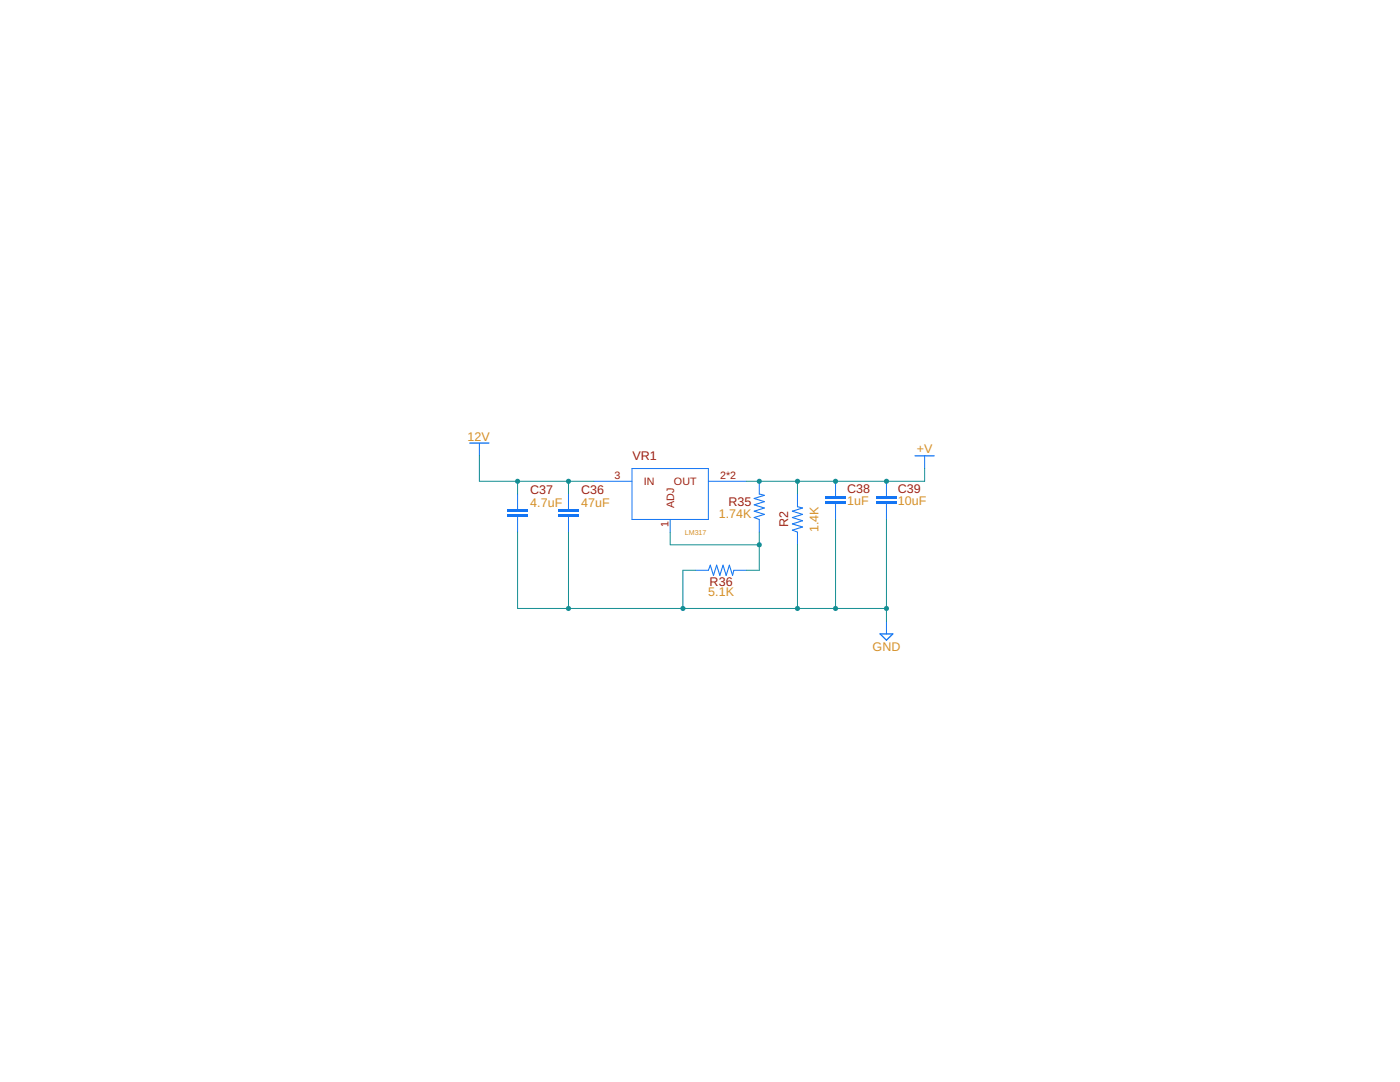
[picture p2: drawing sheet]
<svg xmlns="http://www.w3.org/2000/svg" width="279mm" height="216mm" viewBox="0 0 279 216" stroke-linecap="round" stroke-linejoin="round" font-family="sans-serif">
<path d="M93.8 88.4h3.8" fill="none" stroke="#1375f4" stroke-width=".25"/>
<path d="M95.7 88.4v2.6M118.5 96h7.6M126.1 93.5h15.3v10.2h-15.3zM141.4 96h7.6M151.5 96v2.6M133.8 103.7v2.5M138.8 113.8h2.6M146.5 113.8h2.5M151.5 103.7v2.5" fill="none" stroke="#1375f4" stroke-width=".2"/>
<path d="M151.5 98.6l1 .2-2 .7 2 .6-2 .6 2 .7-2 .6 2 .6-2 .7 1 .4M141.4 113.8l.4-1 .6 2 .6-2 .7 2 .6-2 .6 2 .7-2 .6 2 .3-1" fill="none" stroke="#1375f4" stroke-width=".21"/>
<g fill="#1375f4">
<path d="M111.4 102.6h4.1v.5h-4.1z" fill-rule="evenodd"/>
<path d="M111.4 101.6h4.1v.5h-4.1z" fill-rule="evenodd"/>
</g>
<g fill="#1375f4">
<path d="M111.4 102.6h4.1v.5h-4.1zM111.4 102.6v.5h4.1v-.5z"/>
<path d="M111.4 101.6h4.1v.5h-4.1zM111.4 101.6v.5h4.1v-.5z"/>
</g>
<path d="M113.5 98.6v3M113.5 103.1v3.1" fill="none" stroke="#1375f4" stroke-width=".2"/>
<g fill="#1375f4">
<path d="M101.3 102.6h4v.5h-4z" fill-rule="evenodd"/>
<path d="M101.3 101.6h4v.5h-4z" fill-rule="evenodd"/>
</g>
<g fill="#1375f4">
<path d="M101.3 102.6h4v.5h-4zM101.3 102.6v.5h4v-.5z"/>
<path d="M101.3 101.6h4v.5h-4zM101.3 101.6v.5h4v-.5z"/>
</g>
<path d="M103.3 98.6v3M103.3 103.1v3.1" fill="none" stroke="#1375f4" stroke-width=".2"/>
<g fill="#1375f4">
<path d="M164.7 100.1h4.1v.5h-4.1z" fill-rule="evenodd"/>
<path d="M164.7 99.1h4.1v.5h-4.1z" fill-rule="evenodd"/>
</g>
<g fill="#1375f4">
<path d="M164.7 100.1h4.1v.5h-4.1zM164.7 100.1v.5h4.1v-.5z"/>
<path d="M164.7 99.1h4.1v.5h-4.1zM164.7 99.1v.5h4.1v-.5z"/>
</g>
<path d="M166.8 96v3.1M166.8 100.6v3.1" fill="none" stroke="#1375f4" stroke-width=".2"/>
<g fill="#1375f4">
<path d="M174.9 100.1h4v.5h-4z" fill-rule="evenodd"/>
<path d="M174.9 99.1h4v.5h-4z" fill-rule="evenodd"/>
</g>
<g fill="#1375f4">
<path d="M174.9 100.1h4v.5h-4zM174.9 100.1v.5h4v-.5z"/>
<path d="M174.9 99.1h4v.5h-4zM174.9 99.1v.5h4v-.5z"/>
</g>
<path d="M159.2 98.6v2.5M176.9 96v3.1M184.5 91v2.5M159.2 106.2v2.5M176.9 100.6v3.1M176.9 124v2.5" fill="none" stroke="#1375f4" stroke-width=".2"/>
<path d="M182.6 91h3.8M175.6 126.5h2.6l-1.3 1.2z" fill="none" stroke="#1375f4" stroke-width=".25"/>
<path d="M159.2 101.1l1 .3-2.1 .6 2.1 .6-2.1 .7 2.1 .6-2.1 .6 2.1 .7-2.1 .6 1.1 .4" fill="none" stroke="#1375f4" stroke-width=".21"/>
<path d="M103.3 106.2v15.2h73.6M113.5 106.2v15.2M138.8 113.8h-2.5v7.6M159.2 108.7v12.7M166.8 103.7v17.7M176.9 103.7v20.3" fill="none" stroke="#158f93" stroke-width=".2"/>
<g fill="#158f93">
<circle cx="113.5" cy="121.4" r=".51"/>
<circle cx="136.3" cy="121.4" r=".51"/>
<circle cx="176.9" cy="121.4" r=".51"/>
<circle cx="166.8" cy="121.4" r=".51"/>
<circle cx="159.2" cy="121.4" r=".51"/>
</g>
<g fill="#158f93">
<path d="M112.9 121.4a.55 .55 0 0 1 1.1 0 .55 .55 0 0 1-1.1 0zM112.9 121.4a.55 .55 0 0 0 1.1 0 .55 .55 0 0 0-1.1 0z"/>
<path d="M135.8 121.4a.51 .51 0 0 1 1 0 .51 .51 0 0 1-1 0zM135.8 121.4a.51 .51 0 0 0 1 0 .51 .51 0 0 0-1 0z"/>
<path d="M176.4 121.4a.51 .51 0 0 1 1 0 .51 .51 0 0 1-1 0zM176.4 121.4a.51 .51 0 0 0 1 0 .51 .51 0 0 0-1 0z"/>
<path d="M166.2 121.4a.55 .55 0 0 1 1.1 0 .55 .55 0 0 1-1.1 0zM166.2 121.4a.55 .55 0 0 0 1.1 0 .55 .55 0 0 0-1.1 0z"/>
<path d="M158.6 121.4a.55 .55 0 0 1 1.1 0 .55 .55 0 0 1-1.1 0zM158.6 121.4a.55 .55 0 0 0 1.1 0 .55 .55 0 0 0-1.1 0z"/>
</g>
<path d="M95.7 91v5h22.8M103.3 96v2.6M113.5 96v2.6" fill="none" stroke="#158f93" stroke-width=".2"/>
<g fill="#158f93">
<circle cx="103.3" cy="96" r=".51"/>
<circle cx="113.5" cy="96" r=".51"/>
</g>
<g fill="#158f93">
<path d="M102.8 96a.51 .51 0 0 1 1 0 .51 .51 0 0 1-1 0zM102.8 96a.51 .51 0 0 0 1 0 .51 .51 0 0 0-1 0z"/>
<path d="M112.9 96a.55 .55 0 0 1 1.1 0 .55 .55 0 0 1-1.1 0zM112.9 96a.55 .55 0 0 0 1.1 0 .55 .55 0 0 0-1.1 0z"/>
</g>
<path d="M133.8 106.2v2.5h17.7M151.5 106.2v7.6h-2.5" fill="none" stroke="#158f93" stroke-width=".2"/>
<circle cx="151.5" cy="108.7" r=".51" fill="#158f93"/>
<path d="M151 108.7a.51 .51 0 0 1 1 0 .51 .51 0 0 1-1 0zM151 108.7a.51 .51 0 0 0 1 0 .51 .51 0 0 0-1 0z" fill="#158f93"/>
<path d="M159.2 96v2.6M184.5 93.5v2.5h-35.5" fill="none" stroke="#158f93" stroke-width=".2"/>
<g fill="#158f93">
<circle cx="151.5" cy="96" r=".51"/>
<circle cx="159.2" cy="96" r=".51"/>
<circle cx="166.8" cy="96" r=".51"/>
<circle cx="176.9" cy="96" r=".51"/>
</g>
<g fill="#158f93">
<path d="M151 96a.51 .51 0 0 1 1 0 .51 .51 0 0 1-1 0zM151 96a.51 .51 0 0 0 1 0 .51 .51 0 0 0-1 0z"/>
<path d="M158.6 96a.55 .55 0 0 1 1.1 0 .55 .55 0 0 1-1.1 0zM158.6 96a.55 .55 0 0 0 1.1 0 .55 .55 0 0 0-1.1 0z"/>
<path d="M166.2 96a.55 .55 0 0 1 1.1 0 .55 .55 0 0 1-1.1 0zM166.2 96a.55 .55 0 0 0 1.1 0 .55 .55 0 0 0-1.1 0z"/>
<path d="M176.4 96a.51 .51 0 0 1 1 0 .51 .51 0 0 1-1 0zM176.4 96a.51 .51 0 0 0 1 0 .51 .51 0 0 0-1 0z"/>
</g>
<g font-size="2.5" fill="#d59028">
<text x="93.3" y="87.9">12V</text>
<text x="183" y="90.3">+V</text>
<text x="105.8" y="101.1">4.7uF</text>
<text x="116" y="101.1">47uF</text>
<text x="169" y="100.9">1uF</text>
<text x="179.2" y="100.9">10uF</text>
<text x="143.4" y="103.3">1.74K</text>
<text x="163.3" y="106.2" transform="rotate(-90 163.3 106.2)">1.4K</text>
<text x="141.3" y="119">5.1K</text>
<text x="174.1" y="129.9">GND</text>
</g>
<g font-size="2.5" fill="#9c1f14">
<text x="126.2" y="91.8">VR1</text>
<text x="105.8" y="98.6">C37</text>
<text x="116" y="98.6">C36</text>
<text x="145.4" y="101">R35</text>
<text x="169" y="98.3">C38</text>
<text x="179.2" y="98.3">C39</text>
<text x="157.3" y="105.2" transform="rotate(-90 157.3 105.2)">R2</text>
<text x="141.6" y="117">R36</text>
</g>
<g font-size="2.1" fill="#9c1f14">
<text x="122.6" y="95.7">3</text>
<text x="143.7" y="95.7">2*2</text>
<text x="128.5" y="96.8">IN</text>
<text x="134.5" y="96.8">OUT</text>
<text x="134.5" y="101.3" transform="rotate(-90 134.5 101.3)">ADJ</text>
<text x="133.4" y="105.2" transform="rotate(-90 133.4 105.2)">1</text>
</g>
<text font-size="1.4" fill="#d59028" x="136.7" y="106.7">LM317</text>
</svg>
